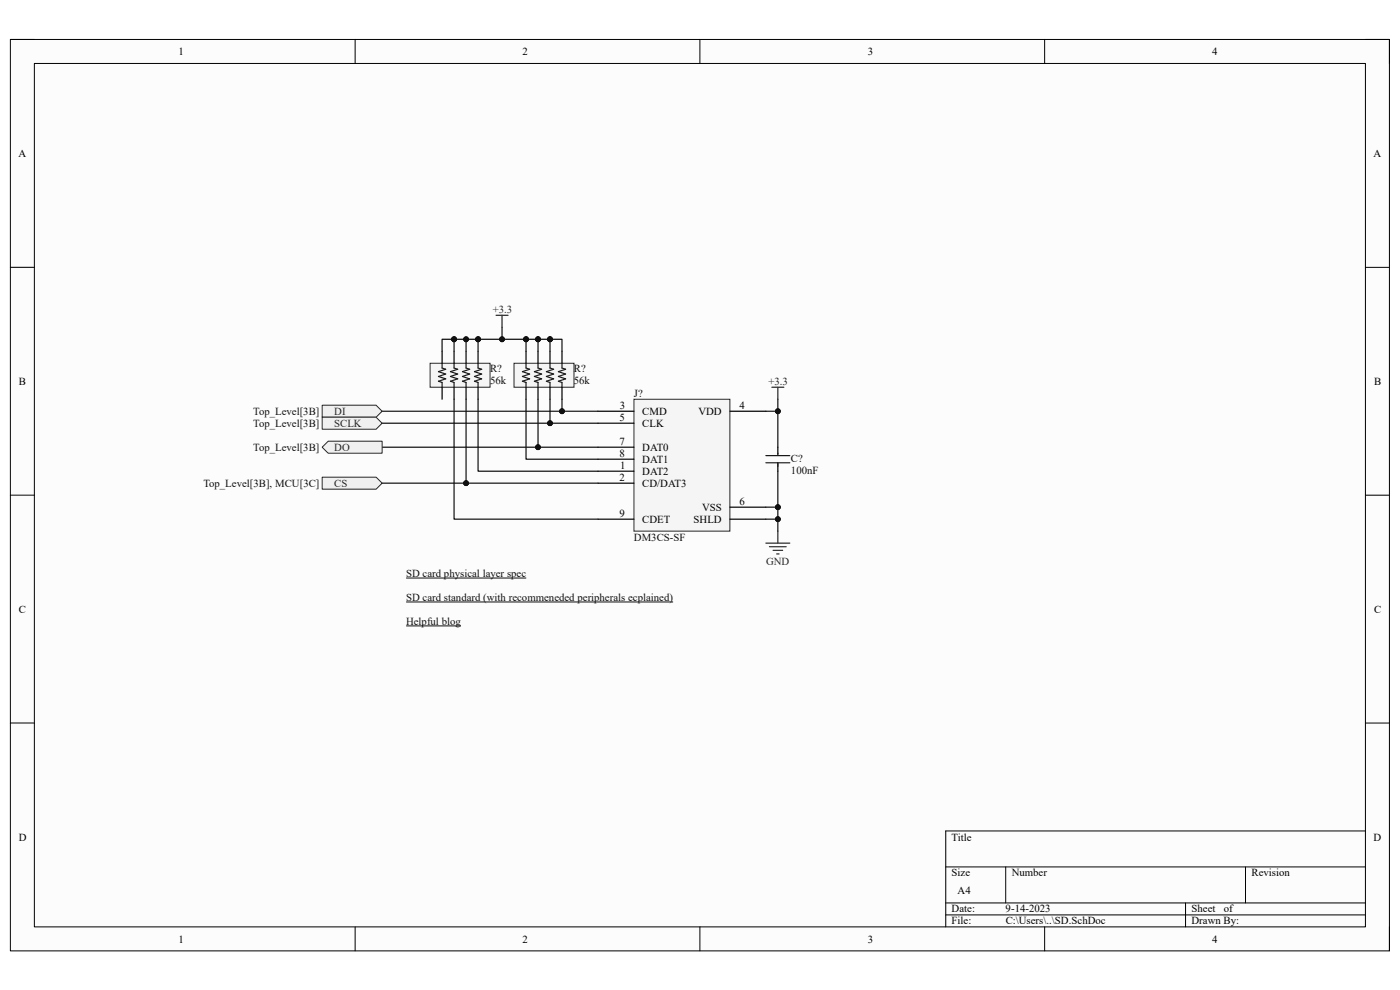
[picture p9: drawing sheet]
<svg xmlns="http://www.w3.org/2000/svg" width="297mm" height="210mm" viewBox="0 0 297 210" stroke-linecap="round" stroke-linejoin="round" font-family="sans-serif">
<path d="M2.2 8.4h292.6v193.3h-292.6z" fill-rule="evenodd" fill="#fcfcfc"/>
<path d="M2.2 8.4h292.6v193.3h-292.6z" fill="none" stroke="#000" stroke-width=".21"/>
<path d="M7.3 13.5h282.4v183.1h-282.4z" fill-rule="evenodd" fill="#fcfcfc"/>
<g fill="none" stroke="#000" stroke-width=".21">
<path d="M2.2 8.4h5.1M7.3 13.5h282.4v183.1h-282.4zM75.3 8.4v5.1M148.5 8.4v5.1M221.6 8.4v5.1M289.7 8.4h5.1v5.1M2.2 56.7h5.1M289.7 56.7h5.1M2.2 105h5.1M289.7 105.1h5.1M2.2 153.4h5.1M289.7 153.4h5.1"/>
<path d="M289.7 176.3h-89.1v20.3M75.3 196.6v5.1M148.5 196.6v5.1M200.6 183.9h89.1M200.6 191.5h89.1M200.6 194.1h89.1M213.4 183.9v7.6M221.6 196.6v5.1M251.5 191.5v5.1M264.2 183.9v7.6M294.8 196.6v5.1"/>
</g>
<path d="M134.5 84.7h20.3v28h-20.3z" fill-rule="evenodd" fill="#f5f5f5"/>
<path d="M134.5 84.7h20.3v28h-20.3z" fill="none" stroke="#262626" stroke-width=".21"/>
<path d="M126.9 100h7.6M126.9 87.2h7.6M126.9 89.8h7.6M126.9 94.9h7.6M126.9 97.4h7.6M154.8 87.2h7.7M165 94.9v1.5M165 98.2v1.8M126.9 102.5h7.6M126.9 110.1h7.6M154.8 107.6h7.7M154.8 110.1h7.7" fill="none" stroke="#000" stroke-width=".25"/>
<path d="M163.7 82.1h2.6M165 82.1v2.6M162.5 115.2h5.1M163.2 116h3.6M164 116.7h2M164.8 117.5h.5M165 112.7v2.5" fill="none" stroke="#262626" stroke-width=".25"/>
<path d="M162.5 98.2h5.1M162.5 96.7h5.1M165 96.1v.3M165 98.2v.7" fill="none" stroke="#1c1c1c" stroke-width=".25"/>
<path d="M91.2 77.1h12.8v5h-12.8z" fill-rule="evenodd" fill="#f5f5f5"/>
<path d="M91.2 77.1h12.8v5h-12.8z" fill="none" stroke="#262626" stroke-width=".21"/>
<path d="M93.8 74.5v2.6M96.3 74.5v2.6M98.9 74.5v2.6M101.4 74.5v2.6M93.8 82.1v2.6M96.3 82.1v2.6M98.9 82.1v2.6M101.4 82.1v2.6" fill="none" stroke="#000" stroke-width=".25"/>
<path d="M93.8 77.1v1l.8 .2-1.6 .5 1.6 .5-1.6 .6 1.6 .5-1.6 .5 .8 .2v1M96.3 77.1v1l.8 .2-1.5 .5 1.5 .5-1.5 .6 1.5 .5-1.5 .5 .7 .2v1M98.9 77.1v1l.7 .2-1.5 .5 1.5 .5-1.5 .6 1.5 .5-1.5 .5 .8 .2v1M101.4 77.1v1l.8 .2-1.5 .5 1.5 .5-1.5 .6 1.5 .5-1.5 .5 .7 .2v1" fill="none" stroke="#1c1c1c" stroke-width=".25"/>
<path d="M109.1 77.1h12.7v5h-12.7z" fill-rule="evenodd" fill="#f5f5f5"/>
<path d="M109.1 77.1h12.7v5h-12.7z" fill="none" stroke="#262626" stroke-width=".21"/>
<path d="M111.6 74.5v2.6M114.1 74.5v2.6M116.7 74.5v2.6M119.2 74.5v2.6M111.6 82.1v2.6M114.1 82.1v2.6M116.7 82.1v2.6M119.2 82.1v2.6" fill="none" stroke="#000" stroke-width=".25"/>
<path d="M111.6 77.1v1l.8 .2-1.6 .5 1.6 .5-1.6 .6 1.6 .5-1.6 .5 .8 .2v1M114.1 77.1v1l.8 .2-1.5 .5 1.5 .5-1.5 .6 1.5 .5-1.5 .5 .7 .2v1M116.7 77.1v1l.7 .2-1.5 .5 1.5 .5-1.5 .6 1.5 .5-1.5 .5 .8 .2v1M119.2 77.1v1l.8 .2-1.5 .5 1.5 .5-1.5 .6 1.5 .5-1.5 .5 .7 .2v1" fill="none" stroke="#1c1c1c" stroke-width=".25"/>
<path d="M105.2 66.9h2.6M106.5 66.9v2.5" fill="none" stroke="#262626" stroke-width=".25"/>
<path d="M165 84.7v2.5h-2.5" fill="none" stroke="#0e0e0e" stroke-width=".25"/>
<circle cx="165" cy="87.2" r=".51" fill="#0e0e0e"/>
<circle cx="165" cy="87.2" r=".51" fill="none" stroke="#0e0e0e" stroke-width=".21"/>
<path d="M162.5 107.6h2.5v5.1" fill="none" stroke="#0e0e0e" stroke-width=".25"/>
<circle cx="165" cy="107.6" r=".51" fill="#0e0e0e"/>
<circle cx="165" cy="107.6" r=".51" fill="none" stroke="#0e0e0e" stroke-width=".21"/>
<circle cx="165" cy="110.1" r=".51" fill="#0e0e0e"/>
<circle cx="165" cy="110.1" r=".51" fill="none" stroke="#0e0e0e" stroke-width=".21"/>
<path d="M162.5 110.1h2.5" fill="none" stroke="#0e0e0e" stroke-width=".25"/>
<circle cx="165" cy="110.1" r=".51" fill="#0e0e0e"/>
<circle cx="165" cy="110.1" r=".51" fill="none" stroke="#0e0e0e" stroke-width=".21"/>
<path d="M165 100v7.6" fill="none" stroke="#0e0e0e" stroke-width=".25"/>
<circle cx="165" cy="107.6" r=".51" fill="#0e0e0e"/>
<circle cx="165" cy="107.6" r=".51" fill="none" stroke="#0e0e0e" stroke-width=".21"/>
<path d="M165 87.2v7.7" fill="none" stroke="#0e0e0e" stroke-width=".25"/>
<circle cx="165" cy="87.2" r=".51" fill="#0e0e0e"/>
<circle cx="165" cy="87.2" r=".51" fill="none" stroke="#0e0e0e" stroke-width=".21"/>
<path d="M116.7 84.7v5.1h10.2" fill="none" stroke="#0e0e0e" stroke-width=".25"/>
<circle cx="116.7" cy="89.8" r=".51" fill="#0e0e0e"/>
<circle cx="116.7" cy="89.8" r=".51" fill="none" stroke="#0e0e0e" stroke-width=".21"/>
<path d="M114.1 84.7v10.2h12.8" fill="none" stroke="#0e0e0e" stroke-width=".25"/>
<circle cx="114.1" cy="94.9" r=".51" fill="#0e0e0e"/>
<circle cx="114.1" cy="94.9" r=".51" fill="none" stroke="#0e0e0e" stroke-width=".21"/>
<path d="M114.1 72h2.6M111.6 84.7v12.7h15.3" fill="none" stroke="#0e0e0e" stroke-width=".25"/>
<circle cx="116.7" cy="72" r=".51" fill="#0e0e0e"/>
<circle cx="116.7" cy="72" r=".51" fill="none" stroke="#0e0e0e" stroke-width=".21"/>
<circle cx="114.1" cy="72" r=".51" fill="#0e0e0e"/>
<circle cx="114.1" cy="72" r=".51" fill="none" stroke="#0e0e0e" stroke-width=".21"/>
<path d="M111.6 72h2.5" fill="none" stroke="#0e0e0e" stroke-width=".25"/>
<circle cx="114.1" cy="72" r=".51" fill="#0e0e0e"/>
<circle cx="114.1" cy="72" r=".51" fill="none" stroke="#0e0e0e" stroke-width=".21"/>
<circle cx="111.6" cy="72" r=".51" fill="#0e0e0e"/>
<circle cx="111.6" cy="72" r=".51" fill="none" stroke="#0e0e0e" stroke-width=".21"/>
<path d="M96.3 72h5.1" fill="none" stroke="#0e0e0e" stroke-width=".25"/>
<circle cx="101.4" cy="72" r=".51" fill="#0e0e0e"/>
<circle cx="101.4" cy="72" r=".51" fill="none" stroke="#0e0e0e" stroke-width=".21"/>
<circle cx="98.9" cy="72" r=".51" fill="#0e0e0e"/>
<circle cx="98.9" cy="72" r=".51" fill="none" stroke="#0e0e0e" stroke-width=".21"/>
<circle cx="96.3" cy="72" r=".51" fill="#0e0e0e"/>
<circle cx="96.3" cy="72" r=".51" fill="none" stroke="#0e0e0e" stroke-width=".21"/>
<path d="M106.5 69.4v2.6" fill="none" stroke="#0e0e0e" stroke-width=".25"/>
<circle cx="106.5" cy="72" r=".51" fill="#0e0e0e"/>
<circle cx="106.5" cy="72" r=".51" fill="none" stroke="#0e0e0e" stroke-width=".21"/>
<path d="M98.9 84.7v17.8h28M101.4 84.7v15.3h25.5" fill="none" stroke="#0e0e0e" stroke-width=".25"/>
<circle cx="98.9" cy="102.5" r=".51" fill="#0e0e0e"/>
<circle cx="98.9" cy="102.5" r=".51" fill="none" stroke="#0e0e0e" stroke-width=".21"/>
<path d="M101.4 72h10.2M96.3 84.7v25.4h30.6" fill="none" stroke="#0e0e0e" stroke-width=".25"/>
<circle cx="111.6" cy="72" r=".51" fill="#0e0e0e"/>
<circle cx="111.6" cy="72" r=".51" fill="none" stroke="#0e0e0e" stroke-width=".21"/>
<circle cx="106.5" cy="72" r=".51" fill="#0e0e0e"/>
<circle cx="106.5" cy="72" r=".51" fill="none" stroke="#0e0e0e" stroke-width=".21"/>
<circle cx="101.4" cy="72" r=".51" fill="#0e0e0e"/>
<circle cx="101.4" cy="72" r=".51" fill="none" stroke="#0e0e0e" stroke-width=".21"/>
<path d="M119.2 84.7v2.5h7.7" fill="none" stroke="#0e0e0e" stroke-width=".25"/>
<circle cx="119.2" cy="87.2" r=".51" fill="#0e0e0e"/>
<circle cx="119.2" cy="87.2" r=".51" fill="none" stroke="#0e0e0e" stroke-width=".21"/>
<path d="M81.1 87.2h38.1" fill="none" stroke="#0e0e0e" stroke-width=".25"/>
<circle cx="119.2" cy="87.2" r=".51" fill="#0e0e0e"/>
<circle cx="119.2" cy="87.2" r=".51" fill="none" stroke="#0e0e0e" stroke-width=".21"/>
<path d="M81.1 89.8h35.6" fill="none" stroke="#0e0e0e" stroke-width=".25"/>
<circle cx="116.7" cy="89.8" r=".51" fill="#0e0e0e"/>
<circle cx="116.7" cy="89.8" r=".51" fill="none" stroke="#0e0e0e" stroke-width=".21"/>
<path d="M81.1 94.9h33" fill="none" stroke="#0e0e0e" stroke-width=".25"/>
<circle cx="114.1" cy="94.9" r=".51" fill="#0e0e0e"/>
<circle cx="114.1" cy="94.9" r=".51" fill="none" stroke="#0e0e0e" stroke-width=".21"/>
<path d="M81.1 102.5h17.8" fill="none" stroke="#0e0e0e" stroke-width=".25"/>
<circle cx="98.9" cy="102.5" r=".51" fill="#0e0e0e"/>
<circle cx="98.9" cy="102.5" r=".51" fill="none" stroke="#0e0e0e" stroke-width=".21"/>
<path d="M101.4 72v2.5" fill="none" stroke="#0e0e0e" stroke-width=".25"/>
<circle cx="101.4" cy="72" r=".51" fill="#0e0e0e"/>
<circle cx="101.4" cy="72" r=".51" fill="none" stroke="#0e0e0e" stroke-width=".21"/>
<path d="M98.9 72v2.5" fill="none" stroke="#0e0e0e" stroke-width=".25"/>
<circle cx="98.9" cy="72" r=".51" fill="#0e0e0e"/>
<circle cx="98.9" cy="72" r=".51" fill="none" stroke="#0e0e0e" stroke-width=".21"/>
<path d="M96.3 72v2.5" fill="none" stroke="#0e0e0e" stroke-width=".25"/>
<circle cx="96.3" cy="72" r=".51" fill="#0e0e0e"/>
<circle cx="96.3" cy="72" r=".51" fill="none" stroke="#0e0e0e" stroke-width=".21"/>
<path d="M116.7 72v2.5" fill="none" stroke="#0e0e0e" stroke-width=".25"/>
<circle cx="116.7" cy="72" r=".51" fill="#0e0e0e"/>
<circle cx="116.7" cy="72" r=".51" fill="none" stroke="#0e0e0e" stroke-width=".21"/>
<path d="M114.1 72v2.5" fill="none" stroke="#0e0e0e" stroke-width=".25"/>
<circle cx="114.1" cy="72" r=".51" fill="#0e0e0e"/>
<circle cx="114.1" cy="72" r=".51" fill="none" stroke="#0e0e0e" stroke-width=".21"/>
<path d="M111.6 72v2.5" fill="none" stroke="#0e0e0e" stroke-width=".25"/>
<circle cx="111.6" cy="72" r=".51" fill="#0e0e0e"/>
<circle cx="111.6" cy="72" r=".51" fill="none" stroke="#0e0e0e" stroke-width=".21"/>
<path d="M96.3 72h-2.5v2.5" fill="none" stroke="#0e0e0e" stroke-width=".25"/>
<circle cx="96.3" cy="72" r=".51" fill="#0e0e0e"/>
<circle cx="96.3" cy="72" r=".51" fill="none" stroke="#0e0e0e" stroke-width=".21"/>
<path d="M116.7 72h2.5v2.5" fill="none" stroke="#0e0e0e" stroke-width=".25"/>
<circle cx="116.7" cy="72" r=".51" fill="#0e0e0e"/>
<circle cx="116.7" cy="72" r=".51" fill="none" stroke="#0e0e0e" stroke-width=".21"/>
<path d="M68.3 86h11.5l1.3 1.2-1.3 1.3h-11.5z" fill-rule="evenodd" fill="#f0f0f0"/>
<path d="M68.3 86h11.5l1.3 1.2-1.3 1.3h-11.5z" fill="none" stroke="#262626" stroke-width=".21"/>
<path d="M68.3 88.5h11.5l1.3 1.3-1.3 1.3h-11.5z" fill-rule="evenodd" fill="#f0f0f0"/>
<path d="M68.3 88.5h11.5l1.3 1.3-1.3 1.3h-11.5z" fill="none" stroke="#262626" stroke-width=".21"/>
<path d="M68.3 94.9l1.3-1.3h11.5v2.5h-11.5z" fill-rule="evenodd" fill="#f0f0f0"/>
<path d="M68.3 94.9l1.3-1.3h11.5v2.5h-11.5z" fill="none" stroke="#262626" stroke-width=".21"/>
<path d="M68.3 101.2h11.5l1.3 1.3-1.3 1.3h-11.5z" fill-rule="evenodd" fill="#f0f0f0"/>
<path d="M68.3 101.2h11.5l1.3 1.3-1.3 1.3h-11.5z" fill="none" stroke="#262626" stroke-width=".21"/>
<path d="M86.2 122.6h25.4M86.2 127.7h56.6M86.2 132.8h11.6" fill="none" stroke="#0e0e0e" stroke-width=".21"/>
<g font-size="2.3">
<text x="37.9" y="11.7">1</text>
<text x="110.9" y="11.7">2</text>
<text x="184.1" y="11.7">3</text>
<text x="257.1" y="11.7">4</text>
<text x="3.9" y="33.3">A</text>
<text x="291.4" y="33.3">A</text>
<text x="4" y="81.6">B</text>
<text x="291.5" y="81.6">B</text>
<text x="131.4" y="89.3">5</text>
<text x="131.5" y="86.7">3</text>
<text x="136.3" y="88">CMD</text>
<text x="148.2" y="88">VDD</text>
<text x="156.9" y="86.7">4</text>
<text x="131.4" y="94.4">7</text>
<text x="136.3" y="90.6">CLK</text>
<text x="136.3" y="95.6">DAT0</text>
<text x="131.4" y="102">2</text>
<text x="131.4" y="96.9">8</text>
<text x="131.6" y="99.4">1</text>
<text x="136.3" y="100.7">DAT2</text>
<text x="136.3" y="98.2">DAT1</text>
<text x="136.3" y="103.3">CD/DAT3</text>
<text x="156.9" y="107.1">6</text>
<text x="131.4" y="109.6">9</text>
<text x="136.3" y="110.9">CDET</text>
<text x="147.2" y="110.9">SHLD</text>
<text x="149" y="108.3">VSS</text>
<text x="4" y="130">C</text>
<text x="291.5" y="130">C</text>
<text x="4" y="178.3">D</text>
<text x="201.9" y="178.3">Title</text>
<text x="291.4" y="178.3">D</text>
<text x="201.9" y="185.9">Size</text>
<text x="214.6" y="185.9">Number</text>
<text x="265.5" y="185.9">Revision</text>
<text x="203.2" y="189.7">A4</text>
<text x="201.9" y="193.5">Date:</text>
<text x="201.9" y="196.1">File:</text>
<text x="213.3" y="193.5">9-14-2023</text>
<text x="213.4" y="196.1">C:\Users\..\SD.SchDoc</text>
<text x="252.8" y="196.1">Drawn By:</text>
<text x="252.8" y="193.5">Sheet</text>
<text x="259.6" y="193.5">of</text>
<text x="37.9" y="199.9">1</text>
<text x="110.9" y="199.9">2</text>
<text x="184.1" y="199.9">3</text>
<text x="257.1" y="199.9">4</text>
</g>
<g font-size="2.3" fill="#262626">
<text x="104.5" y="66.4">+3.3</text>
<text x="163" y="81.6">+3.3</text>
<text x="70.9" y="88">DI</text>
<text x="70.9" y="90.6">SCLK</text>
<text x="70.9" y="95.6">DO</text>
<text x="70.9" y="103.3">CS</text>
<text x="162.6" y="119.8">GND</text>
</g>
<g font-size="2.3" fill="#0e0e0e">
<text x="104" y="81.4">56k</text>
<text x="104" y="78.8">R?</text>
<text x="121.8" y="81.4">56k</text>
<text x="121.8" y="78.8">R?</text>
<text x="53.7" y="88">Top_Level[3B]</text>
<text x="134.5" y="84.2">J?</text>
<text x="53.7" y="90.6">Top_Level[3B]</text>
<text x="53.7" y="95.6">Top_Level[3B]</text>
<text x="167.8" y="100.5">100nF</text>
<text x="167.8" y="97.9">C?</text>
<text x="43.1" y="103.3">Top_Level[3B], MCU[3C]</text>
<text x="134.5" y="114.7">DM3CS-SF</text>
<text x="86.1" y="122.3">SD card physical layer spec</text>
<text x="86.1" y="127.4">SD card standard (with recommeneded peripherals ecplained)</text>
<text x="86.1" y="132.5">Helpful blog</text>
</g>
</svg>
